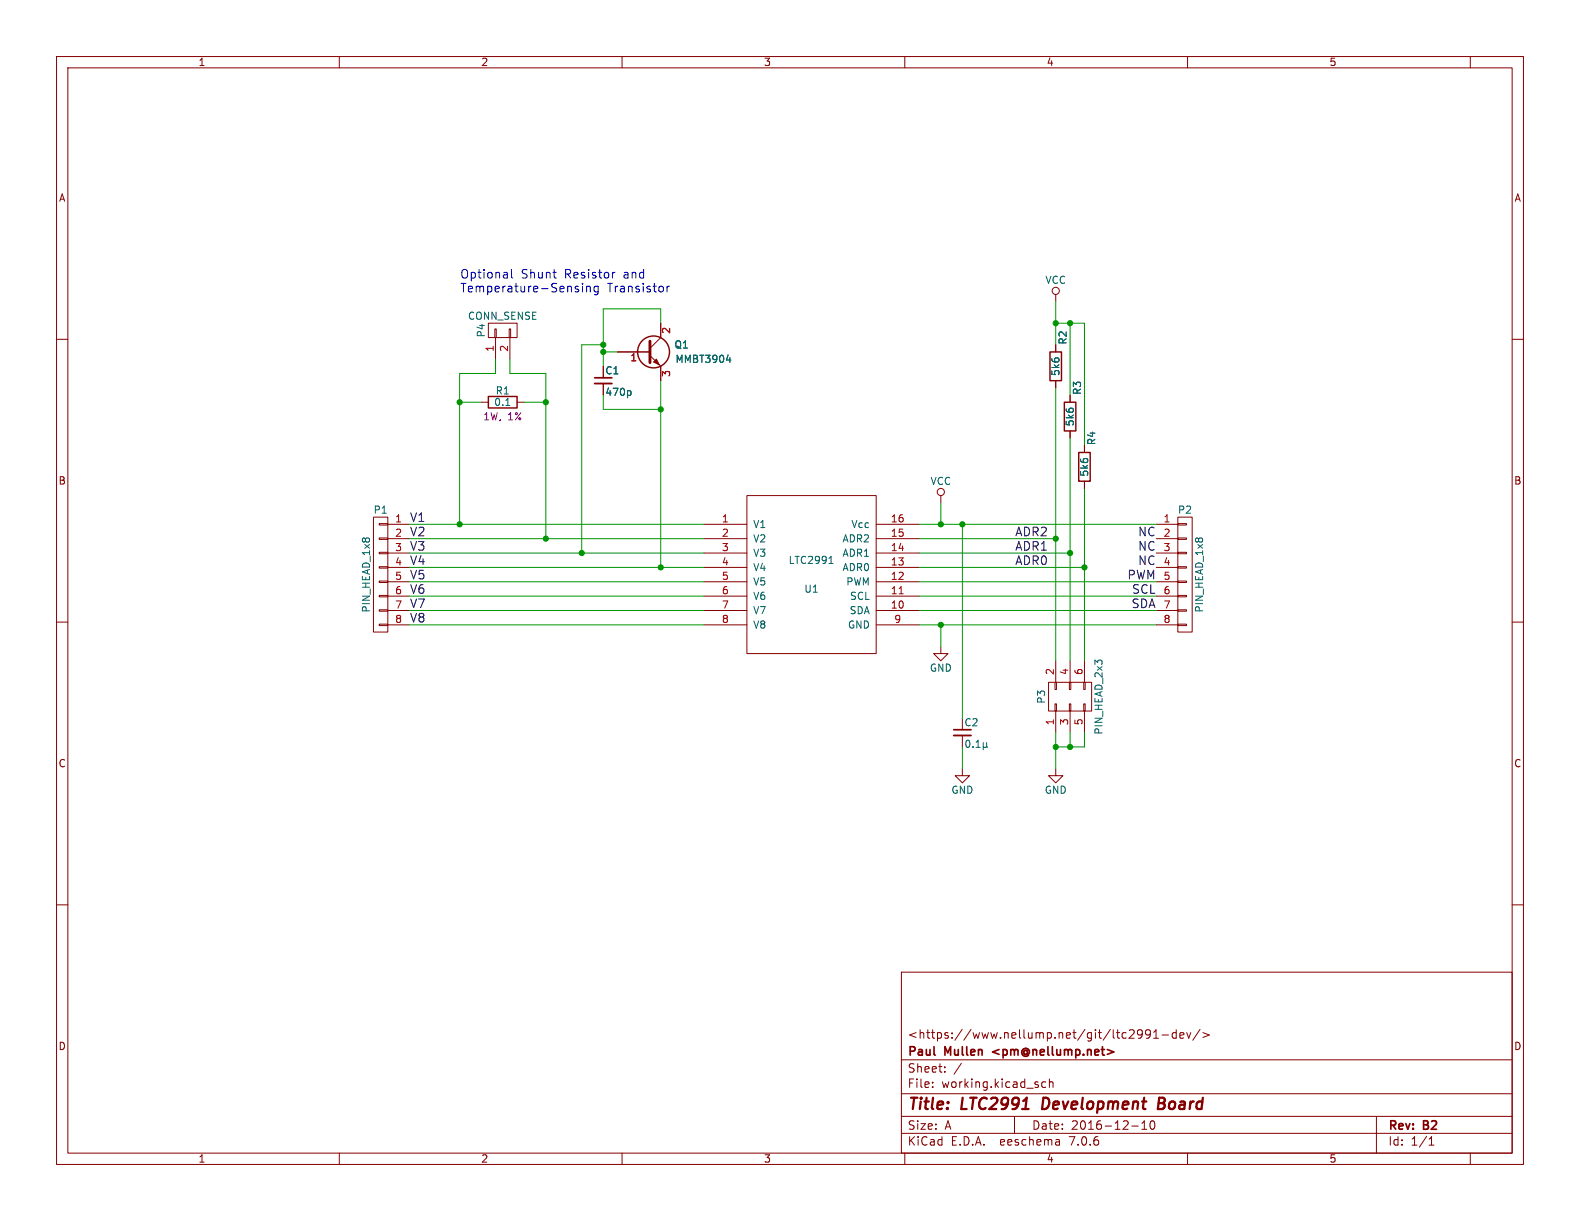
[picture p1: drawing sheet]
(kicad_sch (version 20230121) (generator eeschema)

 (paper "A")

 (title_block
  (title "LTC2991 Development Board")
  (date "2016-12-10")
  (rev "B2")
  (company "Paul Mullen <pm@nellump.net>")
  (comment 1 "<https://www.nellump.net/git/ltc2991-dev/>"))

 (lib_symbols
  (symbol "LTC2991_Dev_Board-rescue:CONN_01X02" (pin_names (offset 1.016) hide) (in_bom yes) (on_board yes)
   (property "Reference" "P" (at 0 3.81 0) (effects (font (size 1.27 1.27))))
   (property "Value" "CONN_01X02" (at 2.54 0 90) (effects (font (size 1.27 1.27))))
   (property "Footprint" "" (at 0 0 0) (effects (font (size 1.27 1.27))))
   (property "Datasheet" "" (at 0 0 0) (effects (font (size 1.27 1.27))))
   (symbol "CONN_01X02_0_1"
    (rectangle (start -1.27 -1.143) (end 0.254 -1.397) (stroke (width 0) (type solid)) (fill (type none)))
    (rectangle (start -1.27 1.397) (end 0.254 1.143) (stroke (width 0) (type solid)) (fill (type none)))
    (rectangle (start -1.27 2.54) (end 1.27 -2.54) (stroke (width 0) (type solid)) (fill (type none))))
   (symbol "CONN_01X02_1_1"
    (pin passive line (at -5.08 1.27 0) (length 3.81) (name "P1" (effects (font (size 1.27 1.27)))) (number "1" (effects (font (size 1.27 1.27)))))
    (pin passive line (at -5.08 -1.27 0) (length 3.81) (name "P2" (effects (font (size 1.27 1.27)))) (number "2" (effects (font (size 1.27 1.27)))))))
  (symbol "LTC2991_Dev_Board-rescue:CONN_01X08" (pin_names (offset 1.016) hide) (in_bom yes) (on_board yes)
   (property "Reference" "P" (at 0 11.43 0) (effects (font (size 1.27 1.27))))
   (property "Value" "CONN_01X08" (at 2.54 0 90) (effects (font (size 1.27 1.27))))
   (property "Footprint" "" (at 0 0 0) (effects (font (size 1.27 1.27))))
   (property "Datasheet" "" (at 0 0 0) (effects (font (size 1.27 1.27))))
   (symbol "CONN_01X08_0_1"
    (rectangle (start -1.27 -10.16) (end 1.27 10.16) (stroke (width 0) (type solid)) (fill (type none)))
    (rectangle (start -1.27 -8.763) (end 0.254 -9.017) (stroke (width 0) (type solid)) (fill (type none)))
    (rectangle (start -1.27 -6.223) (end 0.254 -6.477) (stroke (width 0) (type solid)) (fill (type none)))
    (rectangle (start -1.27 -3.683) (end 0.254 -3.937) (stroke (width 0) (type solid)) (fill (type none)))
    (rectangle (start -1.27 -1.143) (end 0.254 -1.397) (stroke (width 0) (type solid)) (fill (type none)))
    (rectangle (start -1.27 1.397) (end 0.254 1.143) (stroke (width 0) (type solid)) (fill (type none)))
    (rectangle (start -1.27 3.937) (end 0.254 3.683) (stroke (width 0) (type solid)) (fill (type none)))
    (rectangle (start -1.27 6.477) (end 0.254 6.223) (stroke (width 0) (type solid)) (fill (type none)))
    (rectangle (start -1.27 9.017) (end 0.254 8.763) (stroke (width 0) (type solid)) (fill (type none))))
   (symbol "CONN_01X08_1_1"
    (pin passive line (at -5.08 8.89 0) (length 3.81) (name "P1" (effects (font (size 1.27 1.27)))) (number "1" (effects (font (size 1.27 1.27)))))
    (pin passive line (at -5.08 6.35 0) (length 3.81) (name "P2" (effects (font (size 1.27 1.27)))) (number "2" (effects (font (size 1.27 1.27)))))
    (pin passive line (at -5.08 3.81 0) (length 3.81) (name "P3" (effects (font (size 1.27 1.27)))) (number "3" (effects (font (size 1.27 1.27)))))
    (pin passive line (at -5.08 1.27 0) (length 3.81) (name "P4" (effects (font (size 1.27 1.27)))) (number "4" (effects (font (size 1.27 1.27)))))
    (pin passive line (at -5.08 -1.27 0) (length 3.81) (name "P5" (effects (font (size 1.27 1.27)))) (number "5" (effects (font (size 1.27 1.27)))))
    (pin passive line (at -5.08 -3.81 0) (length 3.81) (name "P6" (effects (font (size 1.27 1.27)))) (number "6" (effects (font (size 1.27 1.27)))))
    (pin passive line (at -5.08 -6.35 0) (length 3.81) (name "P7" (effects (font (size 1.27 1.27)))) (number "7" (effects (font (size 1.27 1.27)))))
    (pin passive line (at -5.08 -8.89 0) (length 3.81) (name "P8" (effects (font (size 1.27 1.27)))) (number "8" (effects (font (size 1.27 1.27)))))))
  (symbol "LTC2991_Dev_Board-rescue:CONN_02X03" (pin_names (offset 0.0254) hide) (in_bom yes) (on_board yes)
   (property "Reference" "P" (at 0 5.08 0) (effects (font (size 1.27 1.27))))
   (property "Value" "CONN_02X03" (at 0 -5.08 0) (effects (font (size 1.27 1.27))))
   (property "Footprint" "" (at 0 -30.48 0) (effects (font (size 1.27 1.27))))
   (property "Datasheet" "" (at 0 -30.48 0) (effects (font (size 1.27 1.27))))
   (symbol "CONN_02X03_0_1"
    (rectangle (start -2.54 -2.413) (end -1.27 -2.667) (stroke (width 0) (type solid)) (fill (type none)))
    (rectangle (start -2.54 0.127) (end -1.27 -0.127) (stroke (width 0) (type solid)) (fill (type none)))
    (rectangle (start -2.54 2.667) (end -1.27 2.413) (stroke (width 0) (type solid)) (fill (type none)))
    (rectangle (start -2.54 3.81) (end 2.54 -3.81) (stroke (width 0) (type solid)) (fill (type none)))
    (rectangle (start 1.27 -2.413) (end 2.54 -2.667) (stroke (width 0) (type solid)) (fill (type none)))
    (rectangle (start 1.27 0.127) (end 2.54 -0.127) (stroke (width 0) (type solid)) (fill (type none)))
    (rectangle (start 1.27 2.667) (end 2.54 2.413) (stroke (width 0) (type solid)) (fill (type none))))
   (symbol "CONN_02X03_1_1"
    (pin passive line (at -6.35 2.54 0) (length 3.81) (name "P1" (effects (font (size 1.27 1.27)))) (number "1" (effects (font (size 1.27 1.27)))))
    (pin passive line (at 6.35 2.54 180) (length 3.81) (name "P2" (effects (font (size 1.27 1.27)))) (number "2" (effects (font (size 1.27 1.27)))))
    (pin passive line (at -6.35 0 0) (length 3.81) (name "P3" (effects (font (size 1.27 1.27)))) (number "3" (effects (font (size 1.27 1.27)))))
    (pin passive line (at 6.35 0 180) (length 3.81) (name "P4" (effects (font (size 1.27 1.27)))) (number "4" (effects (font (size 1.27 1.27)))))
    (pin passive line (at -6.35 -2.54 0) (length 3.81) (name "P5" (effects (font (size 1.27 1.27)))) (number "5" (effects (font (size 1.27 1.27)))))
    (pin passive line (at 6.35 -2.54 180) (length 3.81) (name "P6" (effects (font (size 1.27 1.27)))) (number "6" (effects (font (size 1.27 1.27)))))))
  (symbol "LTC2991_Dev_Board-rescue:C_Small" (pin_numbers hide) (pin_names (offset 0.254) hide) (in_bom yes) (on_board yes)
   (property "Reference" "C" (at 0.254 1.778 0) (effects (font (size 1.27 1.27)) (justify left)))
   (property "Value" "C_Small" (at 0.254 -2.032 0) (effects (font (size 1.27 1.27)) (justify left)))
   (property "Footprint" "" (at 0 0 0) (effects (font (size 1.27 1.27))))
   (property "Datasheet" "" (at 0 0 0) (effects (font (size 1.27 1.27))))
   (symbol "C_Small_0_1"
    (polyline (pts (xy -1.524 -0.508) (xy 1.524 -0.508)) (stroke (width 0.3302) (type solid)) (fill (type none)))
    (polyline (pts (xy -1.524 0.508) (xy 1.524 0.508)) (stroke (width 0.3048) (type solid)) (fill (type none))))
   (symbol "C_Small_1_1"
    (pin passive line (at 0 2.54 270) (length 2.032) (name "~" (effects (font (size 1.27 1.27)))) (number "1" (effects (font (size 1.27 1.27)))))
    (pin passive line (at 0 -2.54 90) (length 2.032) (name "~" (effects (font (size 1.27 1.27)))) (number "2" (effects (font (size 1.27 1.27)))))))
  (symbol "LTC2991_Dev_Board-rescue:GND" (power) (pin_names (offset 0)) (in_bom yes) (on_board yes)
   (property "Reference" "#PWR" (at 0 -6.35 0) (effects (font (size 1.27 1.27)) hide))
   (property "Value" "GND" (at 0 -3.81 0) (effects (font (size 1.27 1.27))))
   (property "Footprint" "" (at 0 0 0) (effects (font (size 1.27 1.27))))
   (property "Datasheet" "" (at 0 0 0) (effects (font (size 1.27 1.27))))
   (symbol "GND_0_1"
    (polyline (pts (xy 0 0) (xy 0 -1.27) (xy 1.27 -1.27) (xy 0 -2.54) (xy -1.27 -1.27) (xy 0 -1.27)) (stroke (width 0) (type solid)) (fill (type none))))
   (symbol "GND_1_1"
    (pin power_in line (at 0 0 270) (length 0) hide (name "GND" (effects (font (size 1.27 1.27)))) (number "1" (effects (font (size 1.27 1.27)))))))
  (symbol "LTC2991_Dev_Board-rescue:Q_NPN_BCE" (pin_names (offset 0) hide) (in_bom yes) (on_board yes)
   (property "Reference" "Q" (at 5.08 1.27 0) (effects (font (size 1.27 1.27)) (justify left)))
   (property "Value" "Q_NPN_BCE" (at 5.08 -1.27 0) (effects (font (size 1.27 1.27)) (justify left)))
   (property "Footprint" "" (at 5.08 2.54 0) (effects (font (size 1.27 1.27))))
   (property "Datasheet" "" (at 0 0 0) (effects (font (size 1.27 1.27))))
   (symbol "Q_NPN_BCE_0_1"
    (polyline (pts (xy 0.635 0.635) (xy 2.54 2.54)) (stroke (width 0) (type solid)) (fill (type none)))
    (polyline (pts (xy 0.635 -0.635) (xy 2.54 -2.54) (xy 2.54 -2.54)) (stroke (width 0) (type solid)) (fill (type none)))
    (polyline (pts (xy 0.635 1.905) (xy 0.635 -1.905) (xy 0.635 -1.905)) (stroke (width 0.508) (type solid)) (fill (type none)))
    (polyline (pts (xy 1.27 -1.778) (xy 1.778 -1.27) (xy 2.286 -2.286) (xy 1.27 -1.778) (xy 1.27 -1.778)) (stroke (width 0) (type solid)) (fill (type outline)))
    (circle (center 1.27 0) (radius 2.8194) (stroke (width 0.254) (type solid)) (fill (type none))))
   (symbol "Q_NPN_BCE_1_1"
    (pin input line (at -5.08 0 0) (length 5.715) (name "B" (effects (font (size 1.27 1.27)))) (number "1" (effects (font (size 1.27 1.27)))))
    (pin passive line (at 2.54 5.08 270) (length 2.54) (name "C" (effects (font (size 1.27 1.27)))) (number "2" (effects (font (size 1.27 1.27)))))
    (pin passive line (at 2.54 -5.08 90) (length 2.54) (name "E" (effects (font (size 1.27 1.27)))) (number "3" (effects (font (size 1.27 1.27)))))))
  (symbol "LTC2991_Dev_Board-rescue:R" (pin_numbers hide) (pin_names (offset 0)) (in_bom yes) (on_board yes)
   (property "Reference" "R" (at 2.032 0 90) (effects (font (size 1.27 1.27))))
   (property "Value" "R" (at 0 0 90) (effects (font (size 1.27 1.27))))
   (property "Footprint" "" (at -1.778 0 90) (effects (font (size 1.27 1.27))))
   (property "Datasheet" "" (at 0 0 0) (effects (font (size 1.27 1.27))))
   (symbol "R_0_1"
    (rectangle (start -1.016 -2.54) (end 1.016 2.54) (stroke (width 0.254) (type solid)) (fill (type none))))
   (symbol "R_1_1"
    (pin passive line (at 0 3.81 270) (length 1.27) (name "~" (effects (font (size 1.27 1.27)))) (number "1" (effects (font (size 1.27 1.27)))))
    (pin passive line (at 0 -3.81 90) (length 1.27) (name "~" (effects (font (size 1.27 1.27)))) (number "2" (effects (font (size 1.27 1.27)))))))
  (symbol "LTC2991_Dev_Board-rescue:VCC" (power) (pin_names (offset 0)) (in_bom yes) (on_board yes)
   (property "Reference" "#PWR" (at 0 -3.81 0) (effects (font (size 1.27 1.27)) hide))
   (property "Value" "VCC" (at 0 3.81 0) (effects (font (size 1.27 1.27))))
   (property "Footprint" "" (at 0 0 0) (effects (font (size 1.27 1.27))))
   (property "Datasheet" "" (at 0 0 0) (effects (font (size 1.27 1.27))))
   (symbol "VCC_0_1"
    (polyline (pts (xy 0 0) (xy 0 1.27)) (stroke (width 0) (type solid)) (fill (type none)))
    (circle (center 0 1.905) (radius 0.635) (stroke (width 0) (type solid)) (fill (type none))))
   (symbol "VCC_1_1"
    (pin power_in line (at 0 0 90) (length 0) hide (name "VCC" (effects (font (size 1.27 1.27)))) (number "1" (effects (font (size 1.27 1.27)))))))
  (symbol "LTC299x:LTC2991" (pin_names (offset 1.016)) (in_bom yes) (on_board yes)
   (property "Reference" "U" (at 0 -2.54 0) (effects (font (size 1.27 1.27))))
   (property "Value" "LTC2991" (at 0 2.54 0) (effects (font (size 1.27 1.27))))
   (property "Footprint" "" (at 0 0 0) (effects (font (size 1.27 1.27)) hide))
   (property "Datasheet" "http://www.linear.com/product/LTC2991" (at 0 0 0) (effects (font (size 1.27 1.27)) hide))
   (symbol "LTC2991_1_0"
    (rectangle (start -11.43 -13.97) (end 11.43 13.97) (stroke (width 0) (type solid)) (fill (type none))))
   (symbol "LTC2991_1_1"
    (pin input line (at -19.05 8.89 0) (length 7.62) (name "V1" (effects (font (size 1.27 1.27)))) (number "1" (effects (font (size 1.27 1.27)))))
    (pin bidirectional line (at 19.05 -6.35 180) (length 7.62) (name "SDA" (effects (font (size 1.27 1.27)))) (number "10" (effects (font (size 1.27 1.27)))))
    (pin input line (at 19.05 -3.81 180) (length 7.62) (name "SCL" (effects (font (size 1.27 1.27)))) (number "11" (effects (font (size 1.27 1.27)))))
    (pin output line (at 19.05 -1.27 180) (length 7.62) (name "PWM" (effects (font (size 1.27 1.27)))) (number "12" (effects (font (size 1.27 1.27)))))
    (pin input line (at 19.05 1.27 180) (length 7.62) (name "ADR0" (effects (font (size 1.27 1.27)))) (number "13" (effects (font (size 1.27 1.27)))))
    (pin input line (at 19.05 3.81 180) (length 7.62) (name "ADR1" (effects (font (size 1.27 1.27)))) (number "14" (effects (font (size 1.27 1.27)))))
    (pin input line (at 19.05 6.35 180) (length 7.62) (name "ADR2" (effects (font (size 1.27 1.27)))) (number "15" (effects (font (size 1.27 1.27)))))
    (pin power_in line (at 19.05 8.89 180) (length 7.62) (name "Vcc" (effects (font (size 1.27 1.27)))) (number "16" (effects (font (size 1.27 1.27)))))
    (pin input line (at -19.05 6.35 0) (length 7.62) (name "V2" (effects (font (size 1.27 1.27)))) (number "2" (effects (font (size 1.27 1.27)))))
    (pin input line (at -19.05 3.81 0) (length 7.62) (name "V3" (effects (font (size 1.27 1.27)))) (number "3" (effects (font (size 1.27 1.27)))))
    (pin input line (at -19.05 1.27 0) (length 7.62) (name "V4" (effects (font (size 1.27 1.27)))) (number "4" (effects (font (size 1.27 1.27)))))
    (pin input line (at -19.05 -1.27 0) (length 7.62) (name "V5" (effects (font (size 1.27 1.27)))) (number "5" (effects (font (size 1.27 1.27)))))
    (pin input line (at -19.05 -3.81 0) (length 7.62) (name "V6" (effects (font (size 1.27 1.27)))) (number "6" (effects (font (size 1.27 1.27)))))
    (pin input line (at -19.05 -6.35 0) (length 7.62) (name "V7" (effects (font (size 1.27 1.27)))) (number "7" (effects (font (size 1.27 1.27)))))
    (pin input line (at -19.05 -8.89 0) (length 7.62) (name "V8" (effects (font (size 1.27 1.27)))) (number "8" (effects (font (size 1.27 1.27)))))
    (pin power_out line (at 19.05 -8.89 180) (length 7.62) (name "GND" (effects (font (size 1.27 1.27)))) (number "9" (effects (font (size 1.27 1.27))))))))

 (junction (at 116.84 100.33) (diameter 0) (color 0 0 0 0))
 (junction (at 81.28 71.12) (diameter 0) (color 0 0 0 0))
 (junction (at 189.23 132.08) (diameter 0) (color 0 0 0 0))
 (junction (at 81.28 92.71) (diameter 0) (color 0 0 0 0))
 (junction (at 166.37 92.71) (diameter 0) (color 0 0 0 0))
 (junction (at 116.84 72.39) (diameter 0) (color 0 0 0 0))
 (junction (at 96.52 95.25) (diameter 0) (color 0 0 0 0))
 (junction (at 191.77 100.33) (diameter 0) (color 0 0 0 0))
 (junction (at 186.69 57.15) (diameter 0) (color 0 0 0 0))
 (junction (at 166.37 110.49) (diameter 0) (color 0 0 0 0))
 (junction (at 106.68 62.23) (diameter 0) (color 0 0 0 0))
 (junction (at 186.69 95.25) (diameter 0) (color 0 0 0 0))
 (junction (at 102.87 97.79) (diameter 0) (color 0 0 0 0))
 (junction (at 170.18 92.71) (diameter 0) (color 0 0 0 0))
 (junction (at 189.23 97.79) (diameter 0) (color 0 0 0 0))
 (junction (at 186.69 132.08) (diameter 0) (color 0 0 0 0))
 (junction (at 189.23 57.15) (diameter 0) (color 0 0 0 0))
 (junction (at 106.68 60.96) (diameter 0) (color 0 0 0 0))
 (junction (at 96.52 71.12) (diameter 0) (color 0 0 0 0))

 (wire (pts (xy 81.28 71.12) (xy 81.28 92.71)) (stroke (width 0) (type default)))
 (wire (pts (xy 92.71 71.12) (xy 96.52 71.12)) (stroke (width 0) (type default)))
 (wire (pts (xy 186.69 57.15) (xy 189.23 57.15)) (stroke (width 0) (type default)))
 (wire (pts (xy 81.28 92.71) (xy 124.46 92.71)) (stroke (width 0) (type default)))
 (wire (pts (xy 166.37 88.9) (xy 166.37 92.71)) (stroke (width 0) (type default)))
 (wire (pts (xy 186.69 132.08) (xy 186.69 135.89)) (stroke (width 0) (type default)))
 (wire (pts (xy 189.23 57.15) (xy 189.23 69.85)) (stroke (width 0) (type default)))
 (wire (pts (xy 106.68 72.39) (xy 106.68 69.85)) (stroke (width 0) (type default)))
 (wire (pts (xy 87.63 66.04) (xy 87.63 63.5)) (stroke (width 0) (type default)))
 (wire (pts (xy 116.84 100.33) (xy 124.46 100.33)) (stroke (width 0) (type default)))
 (wire (pts (xy 106.68 62.23) (xy 106.68 64.77)) (stroke (width 0) (type default)))
 (wire (pts (xy 204.47 107.95) (xy 162.56 107.95)) (stroke (width 0) (type default)))
 (wire (pts (xy 90.17 66.04) (xy 90.17 63.5)) (stroke (width 0) (type default)))
 (wire (pts (xy 96.52 95.25) (xy 124.46 95.25)) (stroke (width 0) (type default)))
 (wire (pts (xy 72.39 92.71) (xy 81.28 92.71)) (stroke (width 0) (type default)))
 (wire (pts (xy 85.09 71.12) (xy 81.28 71.12)) (stroke (width 0) (type default)))
 (wire (pts (xy 90.17 66.04) (xy 96.52 66.04)) (stroke (width 0) (type default)))
 (wire (pts (xy 189.23 97.79) (xy 189.23 116.84)) (stroke (width 0) (type default)))
 (wire (pts (xy 162.56 97.79) (xy 189.23 97.79)) (stroke (width 0) (type default)))
 (wire (pts (xy 191.77 57.15) (xy 191.77 78.74)) (stroke (width 0) (type default)))
 (wire (pts (xy 124.46 105.41) (xy 72.39 105.41)) (stroke (width 0) (type default)))
 (wire (pts (xy 162.56 105.41) (xy 204.47 105.41)) (stroke (width 0) (type default)))
 (wire (pts (xy 189.23 57.15) (xy 191.77 57.15)) (stroke (width 0) (type default)))
 (wire (pts (xy 186.69 57.15) (xy 186.69 60.96)) (stroke (width 0) (type default)))
 (wire (pts (xy 189.23 77.47) (xy 189.23 97.79)) (stroke (width 0) (type default)))
 (wire (pts (xy 106.68 60.96) (xy 102.87 60.96)) (stroke (width 0) (type default)))
 (wire (pts (xy 72.39 102.87) (xy 124.46 102.87)) (stroke (width 0) (type default)))
 (wire (pts (xy 106.68 54.61) (xy 106.68 60.96)) (stroke (width 0) (type default)))
 (wire (pts (xy 191.77 86.36) (xy 191.77 100.33)) (stroke (width 0) (type default)))
 (wire (pts (xy 170.18 127) (xy 170.18 92.71)) (stroke (width 0) (type default)))
 (wire (pts (xy 166.37 114.3) (xy 166.37 110.49)) (stroke (width 0) (type default)))
 (wire (pts (xy 166.37 92.71) (xy 170.18 92.71)) (stroke (width 0) (type default)))
 (wire (pts (xy 191.77 132.08) (xy 191.77 129.54)) (stroke (width 0) (type default)))
 (wire (pts (xy 81.28 66.04) (xy 81.28 71.12)) (stroke (width 0) (type default)))
 (wire (pts (xy 204.47 102.87) (xy 162.56 102.87)) (stroke (width 0) (type default)))
 (wire (pts (xy 170.18 92.71) (xy 204.47 92.71)) (stroke (width 0) (type default)))
 (wire (pts (xy 186.69 53.34) (xy 186.69 57.15)) (stroke (width 0) (type default)))
 (wire (pts (xy 166.37 110.49) (xy 204.47 110.49)) (stroke (width 0) (type default)))
 (wire (pts (xy 96.52 71.12) (xy 96.52 95.25)) (stroke (width 0) (type default)))
 (wire (pts (xy 186.69 68.58) (xy 186.69 95.25)) (stroke (width 0) (type default)))
 (wire (pts (xy 81.28 66.04) (xy 87.63 66.04)) (stroke (width 0) (type default)))
 (wire (pts (xy 106.68 62.23) (xy 109.22 62.23)) (stroke (width 0) (type default)))
 (wire (pts (xy 186.69 129.54) (xy 186.69 132.08)) (stroke (width 0) (type default)))
 (wire (pts (xy 72.39 95.25) (xy 96.52 95.25)) (stroke (width 0) (type default)))
 (wire (pts (xy 189.23 132.08) (xy 191.77 132.08)) (stroke (width 0) (type default)))
 (wire (pts (xy 106.68 60.96) (xy 106.68 62.23)) (stroke (width 0) (type default)))
 (wire (pts (xy 186.69 95.25) (xy 162.56 95.25)) (stroke (width 0) (type default)))
 (wire (pts (xy 162.56 110.49) (xy 166.37 110.49)) (stroke (width 0) (type default)))
 (wire (pts (xy 102.87 97.79) (xy 124.46 97.79)) (stroke (width 0) (type default)))
 (wire (pts (xy 96.52 66.04) (xy 96.52 71.12)) (stroke (width 0) (type default)))
 (wire (pts (xy 116.84 57.15) (xy 116.84 54.61)) (stroke (width 0) (type default)))
 (wire (pts (xy 191.77 100.33) (xy 191.77 116.84)) (stroke (width 0) (type default)))
 (wire (pts (xy 116.84 72.39) (xy 106.68 72.39)) (stroke (width 0) (type default)))
 (wire (pts (xy 189.23 129.54) (xy 189.23 132.08)) (stroke (width 0) (type default)))
 (wire (pts (xy 116.84 72.39) (xy 116.84 100.33)) (stroke (width 0) (type default)))
 (wire (pts (xy 170.18 135.89) (xy 170.18 132.08)) (stroke (width 0) (type default)))
 (wire (pts (xy 72.39 100.33) (xy 116.84 100.33)) (stroke (width 0) (type default)))
 (wire (pts (xy 72.39 97.79) (xy 102.87 97.79)) (stroke (width 0) (type default)))
 (wire (pts (xy 116.84 54.61) (xy 106.68 54.61)) (stroke (width 0) (type default)))
 (wire (pts (xy 102.87 60.96) (xy 102.87 97.79)) (stroke (width 0) (type default)))
 (wire (pts (xy 162.56 100.33) (xy 191.77 100.33)) (stroke (width 0) (type default)))
 (wire (pts (xy 186.69 95.25) (xy 186.69 116.84)) (stroke (width 0) (type default)))
 (wire (pts (xy 162.56 92.71) (xy 166.37 92.71)) (stroke (width 0) (type default)))
 (wire (pts (xy 116.84 67.31) (xy 116.84 72.39)) (stroke (width 0) (type default)))
 (wire (pts (xy 124.46 110.49) (xy 72.39 110.49)) (stroke (width 0) (type default)))
 (wire (pts (xy 186.69 132.08) (xy 189.23 132.08)) (stroke (width 0) (type default)))
 (wire (pts (xy 72.39 107.95) (xy 124.46 107.95)) (stroke (width 0) (type default)))

 (text "Optional Shunt Resistor and\nTemperature-Sensing Transistor" (at 81.28 52.07 0) (effects (font (size 1.524 1.524)) (justify left bottom)))

 (label "V2" (at 72.39 95.25 0) (effects (font (size 1.524 1.524)) (justify left bottom)))
 (label "SDA" (at 204.47 107.95 180) (effects (font (size 1.524 1.524)) (justify right bottom)))
 (label "NC" (at 204.47 97.79 180) (effects (font (size 1.524 1.524)) (justify right bottom)))
 (label "V1" (at 72.39 92.71 0) (effects (font (size 1.524 1.524)) (justify left bottom)))
 (label "NC" (at 204.47 100.33 180) (effects (font (size 1.524 1.524)) (justify right bottom)))
 (label "V3" (at 72.39 97.79 0) (effects (font (size 1.524 1.524)) (justify left bottom)))
 (label "V4" (at 72.39 100.33 0) (effects (font (size 1.524 1.524)) (justify left bottom)))
 (label "V5" (at 72.39 102.87 0) (effects (font (size 1.524 1.524)) (justify left bottom)))
 (label "V6" (at 72.39 105.41 0) (effects (font (size 1.524 1.524)) (justify left bottom)))
 (label "ADR2" (at 185.42 95.25 180) (effects (font (size 1.524 1.524)) (justify right bottom)))
 (label "V7" (at 72.39 107.95 0) (effects (font (size 1.524 1.524)) (justify left bottom)))
 (label "ADR1" (at 185.42 97.79 180) (effects (font (size 1.524 1.524)) (justify right bottom)))
 (label "SCL" (at 204.47 105.41 180) (effects (font (size 1.524 1.524)) (justify right bottom)))
 (label "PWM" (at 204.47 102.87 180) (effects (font (size 1.524 1.524)) (justify right bottom)))
 (label "ADR0" (at 185.42 100.33 180) (effects (font (size 1.524 1.524)) (justify right bottom)))
 (label "V8" (at 72.39 110.49 0) (effects (font (size 1.524 1.524)) (justify left bottom)))
 (label "NC" (at 204.47 95.25 180) (effects (font (size 1.524 1.524)) (justify right bottom)))

 (symbol (lib_id "LTC299x:LTC2991") (at 143.51 101.6 0) (unit 1) (in_bom yes) (on_board yes) (dnp no)
  (property "Reference" "U1" (at 143.51 104.14 0) (effects (font (size 1.27 1.27))))
  (property "Value" "LTC2991" (at 143.51 99.06 0) (effects (font (size 1.27 1.27))))
  (property "Footprint" "Local:MSOP-16" (at 143.51 101.6 0) (effects (font (size 1.27 1.27)) hide))
  (property "Datasheet" "" (at 143.51 101.6 0) (effects (font (size 1.27 1.27)) hide)) (pin "1") (pin "10") (pin "11") (pin "12") (pin "13") (pin "14") (pin "15") (pin "16") (pin "2") (pin "3") (pin "4") (pin "5") (pin "6") (pin "7") (pin "8") (pin "9"))

 (symbol (lib_id "LTC2991_Dev_Board-rescue:R") (at 186.69 64.77 0) (unit 1) (in_bom yes) (on_board yes) (dnp no)
  (property "Reference" "R2" (at 187.96 59.69 90) (effects (font (size 1.27 1.27))))
  (property "Value" "5k6" (at 186.69 64.77 90) (effects (font (size 1.27 1.27))))
  (property "Footprint" "Resistors_SMD:R_0603" (at 184.912 64.77 90) (effects (font (size 0.762 0.762)) hide))
  (property "Datasheet" "" (at 186.69 64.77 0) (effects (font (size 0.762 0.762)))) (pin "1") (pin "2"))

 (symbol (lib_id "LTC2991_Dev_Board-rescue:R") (at 189.23 73.66 0) (unit 1) (in_bom yes) (on_board yes) (dnp no)
  (property "Reference" "R3" (at 190.5 68.58 90) (effects (font (size 1.27 1.27))))
  (property "Value" "5k6" (at 189.23 73.66 90) (effects (font (size 1.27 1.27))))
  (property "Footprint" "Resistors_SMD:R_0603" (at 187.452 73.66 90) (effects (font (size 0.762 0.762)) hide))
  (property "Datasheet" "" (at 189.23 73.66 0) (effects (font (size 0.762 0.762)))) (pin "1") (pin "2"))

 (symbol (lib_id "LTC2991_Dev_Board-rescue:R") (at 191.77 82.55 0) (unit 1) (in_bom yes) (on_board yes) (dnp no)
  (property "Reference" "R4" (at 193.04 77.47 90) (effects (font (size 1.27 1.27))))
  (property "Value" "5k6" (at 191.77 82.55 90) (effects (font (size 1.27 1.27))))
  (property "Footprint" "Resistors_SMD:R_0603" (at 189.992 82.55 90) (effects (font (size 0.762 0.762)) hide))
  (property "Datasheet" "" (at 191.77 82.55 0) (effects (font (size 0.762 0.762)))) (pin "1") (pin "2"))

 (symbol (lib_id "LTC2991_Dev_Board-rescue:R") (at 88.9 71.12 90) (unit 1) (in_bom yes) (on_board yes) (dnp no)
  (property "Reference" "R1" (at 88.9 69.088 90) (effects (font (size 1.27 1.27))))
  (property "Value" "0.1" (at 88.9 71.12 90) (effects (font (size 1.27 1.27))))
  (property "Footprint" "Resistors_SMD:R_1206" (at 88.9 72.898 90) (effects (font (size 0.762 0.762)) hide))
  (property "Datasheet" "" (at 88.9 71.12 0) (effects (font (size 0.762 0.762))))
  (property "Note" "1W, 1%" (at 88.9 73.66 90) (effects (font (size 1.27 1.27)))) (pin "1") (pin "2"))

 (symbol (lib_id "LTC2991_Dev_Board-rescue:Q_NPN_BCE") (at 114.3 62.23 0) (unit 1) (in_bom yes) (on_board yes) (dnp no)
  (property "Reference" "Q1" (at 121.92 60.96 0) (effects (font (size 1.27 1.27)) (justify right)))
  (property "Value" "MMBT3904" (at 129.54 63.5 0) (effects (font (size 1.27 1.27)) (justify right)))
  (property "Footprint" "Housings_SOT-23_SOT-143_TSOT-6:SOT-23" (at 119.38 59.69 0) (effects (font (size 0.7366 0.7366)) hide))
  (property "Datasheet" "" (at 114.3 62.23 0) (effects (font (size 1.524 1.524)))) (pin "1") (pin "2") (pin "3"))

 (symbol (lib_id "LTC2991_Dev_Board-rescue:CONN_02X03") (at 189.23 123.19 90) (unit 1) (in_bom yes) (on_board yes) (dnp no)
  (property "Reference" "P3" (at 184.15 123.19 0) (effects (font (size 1.27 1.27))))
  (property "Value" "PIN_HEAD_2x3" (at 194.31 123.19 0) (effects (font (size 1.27 1.27))))
  (property "Footprint" "Pin_Headers:Pin_Header_Straight_2x03" (at 219.71 123.19 0) (effects (font (size 1.524 1.524)) hide))
  (property "Datasheet" "" (at 219.71 123.19 0) (effects (font (size 1.524 1.524)))) (pin "1") (pin "2") (pin "3") (pin "4") (pin "5") (pin "6"))

 (symbol (lib_id "LTC2991_Dev_Board-rescue:CONN_01X08") (at 67.31 101.6 0) (mirror y) (unit 1) (in_bom yes) (on_board yes) (dnp no)
  (property "Reference" "P1" (at 67.31 90.17 0) (effects (font (size 1.27 1.27))))
  (property "Value" "PIN_HEAD_1x8" (at 64.77 101.6 90) (effects (font (size 1.27 1.27))))
  (property "Footprint" "Pin_Headers:Pin_Header_Straight_1x08" (at 67.31 101.6 0) (effects (font (size 1.524 1.524)) hide))
  (property "Datasheet" "" (at 67.31 101.6 0) (effects (font (size 1.524 1.524)))) (pin "1") (pin "2") (pin "3") (pin "4") (pin "5") (pin "6") (pin "7") (pin "8"))

 (symbol (lib_id "LTC2991_Dev_Board-rescue:CONN_01X08") (at 209.55 101.6 0) (unit 1) (in_bom yes) (on_board yes) (dnp no)
  (property "Reference" "P2" (at 209.55 90.17 0) (effects (font (size 1.27 1.27))))
  (property "Value" "PIN_HEAD_1x8" (at 212.09 101.6 90) (effects (font (size 1.27 1.27))))
  (property "Footprint" "Pin_Headers:Pin_Header_Straight_1x08" (at 209.55 101.6 0) (effects (font (size 1.524 1.524)) hide))
  (property "Datasheet" "" (at 209.55 101.6 0) (effects (font (size 1.524 1.524)))) (pin "1") (pin "2") (pin "3") (pin "4") (pin "5") (pin "6") (pin "7") (pin "8"))

 (symbol (lib_id "LTC2991_Dev_Board-rescue:CONN_01X02") (at 88.9 58.42 90) (unit 1) (in_bom yes) (on_board yes) (dnp no)
  (property "Reference" "P4" (at 85.09 58.42 0) (effects (font (size 1.27 1.27))))
  (property "Value" "CONN_SENSE" (at 88.9 55.88 90) (effects (font (size 1.27 1.27))))
  (property "Footprint" "Pin_Headers:Pin_Header_Straight_1x02" (at 88.9 58.42 0) (effects (font (size 1.524 1.524)) hide))
  (property "Datasheet" "" (at 88.9 58.42 0) (effects (font (size 1.524 1.524)))) (pin "1") (pin "2"))

 (symbol (lib_id "LTC2991_Dev_Board-rescue:C_Small") (at 170.18 129.54 0) (unit 1) (in_bom yes) (on_board yes) (dnp no)
  (property "Reference" "C2" (at 170.434 127.762 0) (effects (font (size 1.27 1.27)) (justify left)))
  (property "Value" "0.1μ" (at 170.434 131.572 0) (effects (font (size 1.27 1.27)) (justify left)))
  (property "Footprint" "Capacitors_SMD:C_0402" (at 170.18 129.54 0) (effects (font (size 1.524 1.524)) hide))
  (property "Datasheet" "" (at 170.18 129.54 0) (effects (font (size 1.524 1.524)))) (pin "1") (pin "2"))

 (symbol (lib_id "LTC2991_Dev_Board-rescue:C_Small") (at 106.68 67.31 0) (unit 1) (in_bom yes) (on_board yes) (dnp no)
  (property "Reference" "C1" (at 106.934 65.532 0) (effects (font (size 1.27 1.27)) (justify left)))
  (property "Value" "470p" (at 106.934 69.342 0) (effects (font (size 1.27 1.27)) (justify left)))
  (property "Footprint" "Capacitors_SMD:C_0402" (at 106.68 67.31 0) (effects (font (size 1.524 1.524)) hide))
  (property "Datasheet" "" (at 106.68 67.31 0) (effects (font (size 1.524 1.524)))) (pin "1") (pin "2"))

 (symbol (lib_id "LTC2991_Dev_Board-rescue:VCC") (at 186.69 53.34 0) (unit 1) (in_bom yes) (on_board yes) (dnp no)
  (property "Reference" "#PWR1" (at 186.69 57.15 0) (effects (font (size 1.27 1.27)) hide))
  (property "Value" "VCC" (at 186.69 49.53 0) (effects (font (size 1.27 1.27))))
  (property "Footprint" "" (at 186.69 53.34 0) (effects (font (size 1.27 1.27))))
  (property "Datasheet" "" (at 186.69 53.34 0) (effects (font (size 1.27 1.27)))) (pin "1"))

 (symbol (lib_id "LTC2991_Dev_Board-rescue:VCC") (at 166.37 88.9 0) (unit 1) (in_bom yes) (on_board yes) (dnp no)
  (property "Reference" "#PWR2" (at 166.37 92.71 0) (effects (font (size 1.27 1.27)) hide))
  (property "Value" "VCC" (at 166.37 85.09 0) (effects (font (size 1.27 1.27))))
  (property "Footprint" "" (at 166.37 88.9 0) (effects (font (size 1.27 1.27))))
  (property "Datasheet" "" (at 166.37 88.9 0) (effects (font (size 1.27 1.27)))) (pin "1"))

 (symbol (lib_id "LTC2991_Dev_Board-rescue:GND") (at 166.37 114.3 0) (unit 1) (in_bom yes) (on_board yes) (dnp no)
  (property "Reference" "#PWR3" (at 166.37 120.65 0) (effects (font (size 1.27 1.27)) hide))
  (property "Value" "GND" (at 166.37 118.11 0) (effects (font (size 1.27 1.27))))
  (property "Footprint" "" (at 166.37 114.3 0) (effects (font (size 1.27 1.27))))
  (property "Datasheet" "" (at 166.37 114.3 0) (effects (font (size 1.27 1.27)))) (pin "1"))

 (symbol (lib_id "LTC2991_Dev_Board-rescue:GND") (at 186.69 135.89 0) (unit 1) (in_bom yes) (on_board yes) (dnp no)
  (property "Reference" "#PWR5" (at 186.69 142.24 0) (effects (font (size 1.27 1.27)) hide))
  (property "Value" "GND" (at 186.69 139.7 0) (effects (font (size 1.27 1.27))))
  (property "Footprint" "" (at 186.69 135.89 0) (effects (font (size 1.27 1.27))))
  (property "Datasheet" "" (at 186.69 135.89 0) (effects (font (size 1.27 1.27)))) (pin "1"))

 (symbol (lib_id "LTC2991_Dev_Board-rescue:GND") (at 170.18 135.89 0) (unit 1) (in_bom yes) (on_board yes) (dnp no)
  (property "Reference" "#PWR4" (at 170.18 142.24 0) (effects (font (size 1.27 1.27)) hide))
  (property "Value" "GND" (at 170.18 139.7 0) (effects (font (size 1.27 1.27))))
  (property "Footprint" "" (at 170.18 135.89 0) (effects (font (size 1.27 1.27))))
  (property "Datasheet" "" (at 170.18 135.89 0) (effects (font (size 1.27 1.27)))) (pin "1"))

 (sheet_instances (path "" (page "1"))))
